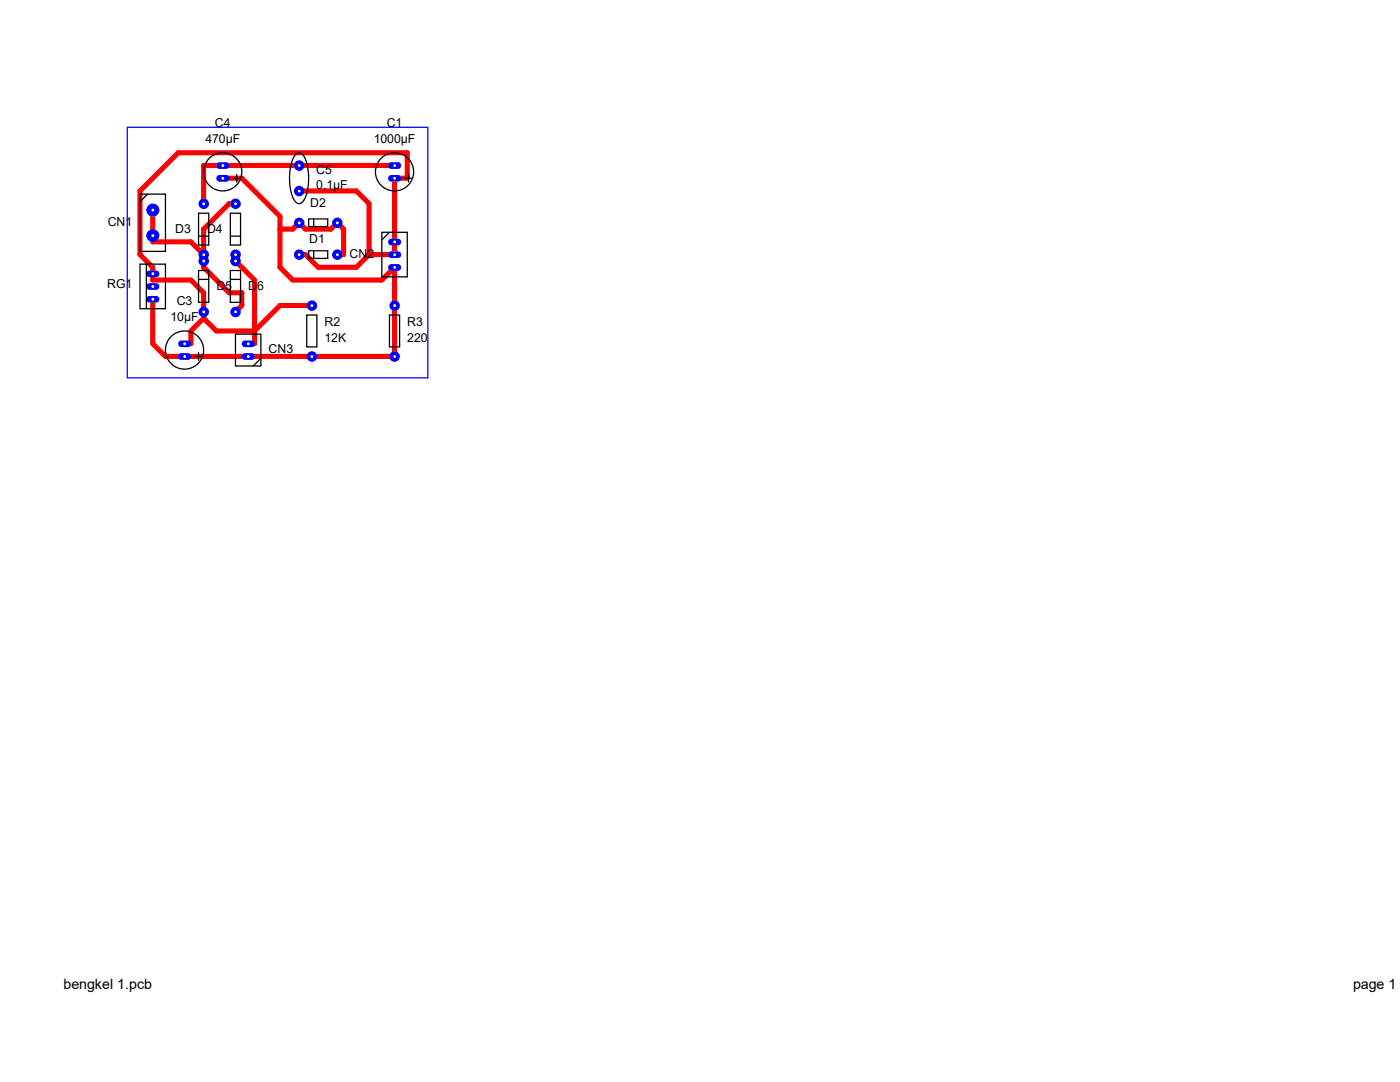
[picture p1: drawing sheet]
<svg xmlns="http://www.w3.org/2000/svg" width="279mm" height="216mm" viewBox="0 0 279 216" stroke-linecap="round" stroke-linejoin="round" font-family="sans-serif">
<path d="M25.4 25.4h60v50h-60z" fill="none" stroke="#00f" stroke-width=".25"/>
<path d="M44.4 35.6h3.9l7.6 7.6v10.1l2.5 2.6h17.8l2.5-2.6v17.8h-45.7l-2.5-2.5v-8.9M59.7 38.1h11.4l2.6 2.5v10.2M78.7 33h-38.1v7.6M40.6 52.1v1.2l5.1 5.1h2.6v2.6l-1.3 1.2M47 40.6h-1.3l-5.1 5.1v5.1l-2.5-2.5h-7.6v-6.4M47 52.1l3.8 3.8v12.7h-1.3M55.9 45.7h2.5l1.3-1.3 1.3 1.3h5l1.3-1.3 1.3 1.3v5.1h-1.3M59.7 50.8h1.3l2.5 2.5h7.6l2.6-2.5M73.7 50.8h5v-15.2h2.6v-5.1h-45.7l-7.7 7.6v12.7l2.6 2.5v2.6h7.6l2.5 2.5v5.1M40.6 63.5l-2.5 2.5v2.6h-1.3M62.2 61h-6.3l-5.1 5h-7.6l-2.6-2.5" fill="none" stroke="#f00" stroke-width="1"/>
<g fill="#00f">
<path d="M77.6 35.1l.5-.2h1.3a.67 .67 0 0 1 .7 .7 .67 .67 0 0 1-.7 .6h-1.3a.67 .67 0 0 1-.6-.4 .67 .67 0 0 1 .1-.7z" fill-rule="evenodd"/>
<path d="M77.6 32.6l.5-.2h1.3a.67 .67 0 0 1 .7 .6 .67 .67 0 0 1-.7 .7h-1.3a.67 .67 0 0 1-.6-.4 .67 .67 0 0 1 .1-.7z" fill-rule="evenodd"/>
<path d="M77.6 47.8l.5-.2h1.3a.67 .67 0 0 1 .7 .7 .67 .67 0 0 1-.7 .6h-1.3a.67 .67 0 0 1-.6-.4 .67 .67 0 0 1 .1-.7z" fill-rule="evenodd"/>
<path d="M77.6 50.3l.5-.1h1.3a.67 .67 0 0 1 .7 .6 .67 .67 0 0 1-.7 .7h-1.3a.67 .67 0 0 1-.6-.4 .67 .67 0 0 1 .1-.8z" fill-rule="evenodd"/>
<path d="M77.6 52.9l.5-.2h1.3a.67 .67 0 0 1 .7 .7 .67 .67 0 0 1-.7 .6h-1.3a.67 .67 0 0 1-.6-.4 .67 .67 0 0 1 .1-.7z" fill-rule="evenodd"/>
<path d="M29.4 54.2l.4-.2h1.4a.67 .67 0 0 1 .6 .6 .67 .67 0 0 1-.6 .7h-1.4a.67 .67 0 0 1-.6-.4 .67 .67 0 0 1 .2-.7z" fill-rule="evenodd"/>
<path d="M29.4 56.7l.4-.2h1.4a.67 .67 0 0 1 .6 .7 .67 .67 0 0 1-.6 .6h-1.4a.67 .67 0 0 1-.6-.4 .67 .67 0 0 1 .2-.7z" fill-rule="evenodd"/>
<path d="M29.4 59.2l.4-.2h1.4a.67 .67 0 0 1 .6 .7 .67 .67 0 0 1-.6 .7h-1.4a.67 .67 0 0 1-.6-.4 .67 .67 0 0 1 .2-.8z" fill-rule="evenodd"/>
<path d="M35.7 70.7l.5-.2h1.3a.67 .67 0 0 1 .7 .6 .67 .67 0 0 1-.7 .7h-1.3a.67 .67 0 0 1-.6-.4 .67 .67 0 0 1 .1-.7z" fill-rule="evenodd"/>
<path d="M35.7 68.1l.5-.2h1.3a.67 .67 0 0 1 .7 .7 .67 .67 0 0 1-.7 .7h-1.3a.67 .67 0 0 1-.6-.5 .67 .67 0 0 1 .1-.7z" fill-rule="evenodd"/>
<path d="M43.4 35.1l.4-.2h1.3a.67 .67 0 0 1 .7 .7 .67 .67 0 0 1-.7 .6h-1.3a.67 .67 0 0 1-.6-.4 .67 .67 0 0 1 .2-.7z" fill-rule="evenodd"/>
<path d="M43.4 32.6l.4-.2h1.3a.67 .67 0 0 1 .7 .6 .67 .67 0 0 1-.7 .7h-1.3a.67 .67 0 0 1-.6-.4 .67 .67 0 0 1 .2-.7z" fill-rule="evenodd"/>
<path d="M48.4 70.7l.5-.2h1.3a.67 .67 0 0 1 .7 .6 .67 .67 0 0 1-.7 .7h-1.3a.67 .67 0 0 1-.6-.4 .67 .67 0 0 1 .1-.7z" fill-rule="evenodd"/>
<path d="M48.4 68.1l.5-.2h1.3a.67 .67 0 0 1 .7 .7 .67 .67 0 0 1-.7 .7h-1.3a.67 .67 0 0 1-.6-.5 .67 .67 0 0 1 .1-.7z" fill-rule="evenodd"/>
<circle cx="30.5" cy="41.9" r="1.3"/>
<circle cx="30.5" cy="47" r="1.3"/>
<circle cx="67.3" cy="50.8" r="1.05"/>
<circle cx="59.7" cy="50.8" r="1.05"/>
<circle cx="67.3" cy="44.5" r="1.05"/>
<circle cx="59.7" cy="44.5" r="1.05"/>
<circle cx="40.7" cy="40.7" r="1.05"/>
<circle cx="40.7" cy="50.8" r="1.05"/>
<circle cx="47" cy="40.7" r="1.05"/>
<circle cx="47" cy="50.8" r="1.05"/>
<circle cx="40.7" cy="62.3" r="1.05"/>
<circle cx="40.7" cy="52.1" r="1.05"/>
<circle cx="47" cy="62.3" r="1.05"/>
<circle cx="47" cy="52.1" r="1.05"/>
<circle cx="59.7" cy="38.1" r="1.05"/>
<circle cx="59.7" cy="33" r="1.05"/>
<circle cx="62.3" cy="71.1" r="1.05"/>
<circle cx="62.3" cy="61" r="1.05"/>
<circle cx="78.8" cy="71.1" r="1.05"/>
<circle cx="78.8" cy="61" r="1.05"/>
</g>
<g fill="none" stroke="#000" stroke-width=".25">
<path d="M27.9 38.7h5.1v11.5h-5.1zM29.5 38.7l-1.6 1.6M46.5 35.6h1.5M47.2 34.8v1.5M58.9 30.9a1.01 1.01 0 0 1 1.1-.4 1.01 1.01 0 0 1 .8 .8 11 11 0 0 1 0 8.5 1.09 1.09 0 0 1-1.1 .8 1.09 1.09 0 0 1-1.1-.8 11 11 0 0 1 0-8.5zM80.8 35.6h1.5M81.5 34.8v1.5M27.9 52.7h5.1v8.9h-5.1zM29.2 52.7v8.9M39.6 42.5h2.1v6.4h-2.1zM39.6 54h2.1v6.3h-2.1zM39.6 47.1h2.1"/>
<path d="M39.6 55.8h2.1M46 42.5h2v6.4h-2zM46 54h2v6.3h-2zM46 47.1h2M46 55.8h2M61.6 50h3.8v1.6h-3.8zM61.6 43.7h3.8v1.5h-3.8zM62.6 43.7v1.5M62.6 50v1.6M76.2 46.4h5.1v8.8h-5.1zM77.7 46.4l-1.5 1.5M38.9 71.1h1.5"/>
<path d="M39.6 70.4v1.5M47 66.7h5.1v6.3h-5.1zM52.1 71.5l-1.6 1.5M61.2 62.9h2v6.3h-2zM77.7 62.9h2.1v6.3h-2.1z"/>
<circle cx="44.4" cy="34.3" r="3.8"/>
<circle cx="78.7" cy="34.3" r="3.8"/>
<circle cx="36.8" cy="69.8" r="3.8"/>
</g>
<g fill="#fff">
<circle cx="30.5" cy="41.9" r=".29"/>
<circle cx="30.5" cy="47" r=".29"/>
<circle cx="67.3" cy="50.8" r=".29"/>
<circle cx="59.7" cy="50.8" r=".29"/>
<circle cx="67.3" cy="44.5" r=".29"/>
<circle cx="59.7" cy="44.5" r=".29"/>
<circle cx="40.7" cy="40.7" r=".29"/>
<circle cx="40.7" cy="50.8" r=".29"/>
<circle cx="47" cy="40.7" r=".29"/>
<circle cx="47" cy="50.8" r=".29"/>
<circle cx="40.7" cy="62.3" r=".29"/>
<circle cx="40.7" cy="52.1" r=".29"/>
<circle cx="47" cy="62.3" r=".29"/>
<circle cx="47" cy="52.1" r=".29"/>
<circle cx="78.8" cy="35.6" r=".29"/>
<circle cx="78.8" cy="33" r=".29"/>
<circle cx="59.7" cy="38.1" r=".29"/>
<circle cx="59.7" cy="33" r=".29"/>
<circle cx="78.8" cy="48.3" r=".29"/>
<circle cx="78.8" cy="50.8" r=".29"/>
<circle cx="78.8" cy="53.4" r=".29"/>
<circle cx="30.5" cy="54.6" r=".29"/>
<circle cx="30.5" cy="57.2" r=".29"/>
<circle cx="30.5" cy="59.7" r=".29"/>
<circle cx="62.3" cy="71.1" r=".29"/>
<circle cx="62.3" cy="61" r=".29"/>
<circle cx="78.8" cy="71.1" r=".29"/>
<circle cx="78.8" cy="61" r=".29"/>
<circle cx="36.9" cy="71.1" r=".29"/>
<circle cx="36.9" cy="68.6" r=".29"/>
<circle cx="44.5" cy="35.6" r=".29"/>
<circle cx="44.5" cy="33" r=".29"/>
<circle cx="49.6" cy="71.1" r=".29"/>
<circle cx="49.6" cy="68.6" r=".29"/>
</g>
<g font-size="2.8">
<text x="12.7" y="197.4">bengkel 1.pcb</text>
<text x="270" y="197.4">page 1 o</text>
</g>
<g font-size="2.5">
<text x="41" y="28.5">470µF</text>
<text x="42.9" y="25.4">C4</text>
<text x="74.6" y="28.5">1000µF</text>
<text x="77.2" y="25.4">C1</text>
<text x="63.1" y="34.6">C5</text>
<text x="61.9" y="41.2">D2</text>
<text x="63.1" y="37.8">0,1µF</text>
<text x="21.5" y="45.1">CN1</text>
<text x="35" y="46.4">D3</text>
<text x="41.3" y="46.4">D4</text>
<text x="61.7" y="48.5">D1</text>
<text x="69.8" y="51.5">CN2</text>
<text x="21.4" y="57.5">RG1</text>
<text x="43.2" y="57.8">D5</text>
<text x="49.5" y="57.8">D6</text>
<text x="34" y="64.1">10µF</text>
<text x="35.3" y="60.9">C3</text>
<text x="64.8" y="65.1">R2</text>
<text x="81.3" y="65.1">R3</text>
<text x="53.6" y="70.5">CN3</text>
<text x="64.8" y="68.3">12K</text>
<text x="81.3" y="68.3">220</text>
</g>
</svg>
